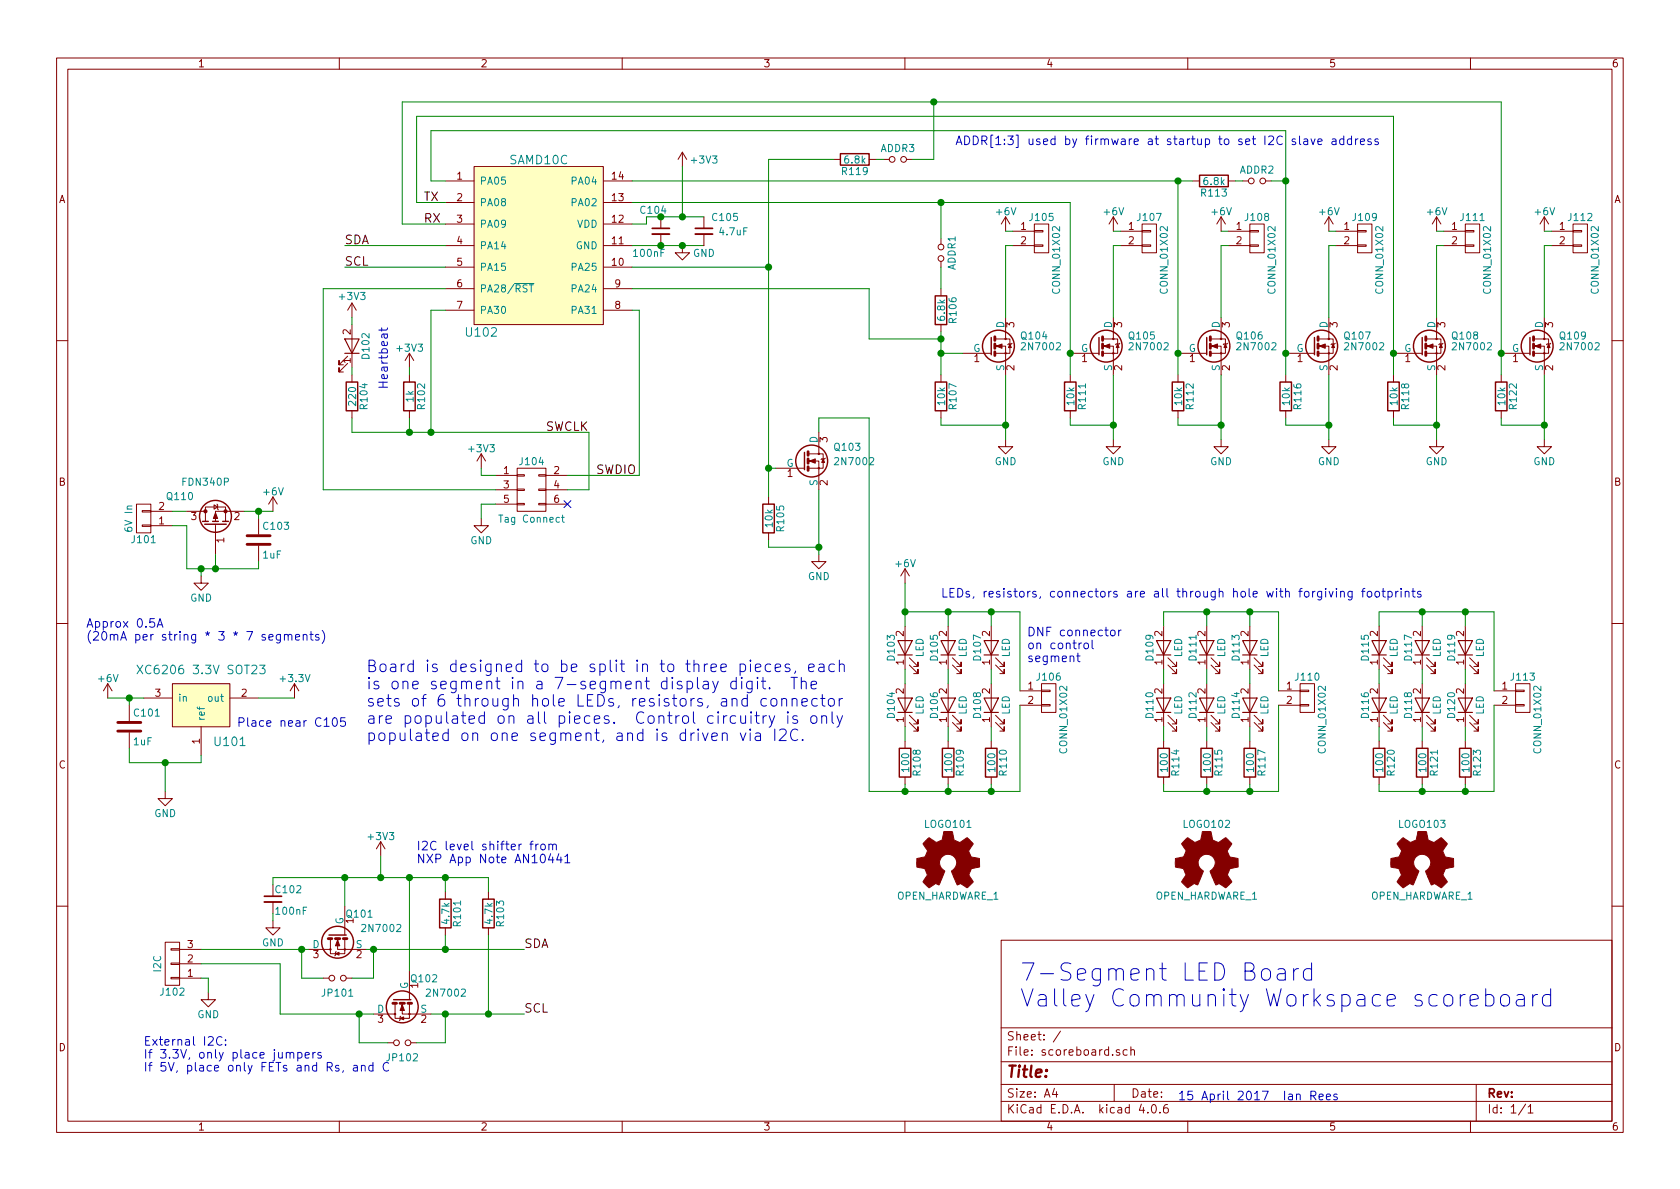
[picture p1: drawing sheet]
EESchema Schematic File Version 2
LIBS:scoreboard-rescue
LIBS:power
LIBS:device
LIBS:transistors
LIBS:conn
LIBS:linear
LIBS:regul
LIBS:74xx
LIBS:cmos4000
LIBS:adc-dac
LIBS:memory
LIBS:xilinx
LIBS:microcontrollers
LIBS:dsp
LIBS:microchip
LIBS:analog_switches
LIBS:motorola
LIBS:texas
LIBS:intel
LIBS:audio
LIBS:interface
LIBS:digital-audio
LIBS:philips
LIBS:display
LIBS:cypress
LIBS:siliconi
LIBS:opto
LIBS:atmel
LIBS:contrib
LIBS:valves
LIBS:samd10c
LIBS:torex
LIBS:graphic
LIBS:logo
LIBS:scoreboard-cache
EELAYER 25 0
EELAYER END
$Descr A4 11693 8268
encoding utf-8
Sheet 1 1
Title ""
Date ""
Rev ""
Comp ""
Comment1 ""
Comment2 ""
Comment3 ""
Comment4 ""
$EndDescr
$Comp
L SAMD10C U102
U 1 1
P 3750 1700
F 0 "U102" H 3350 1100 60  0000 C CNN
F 1 "SAMD10C" H 3750 2300 60  0000 C CNN
F 2 "Housings_SOIC:SOIC-14_3.9x8.7mm_Pitch1.27mm" H 3750 1700 60  0001 C CNN
F 3 "" H 3750 1700 60  0001 C CNN
	1    3750 1700
	1    0    0    -1  
$EndComp
$Comp
L 2N7002-RESCUE-scoreboard Q105
U 1 1
P 7650 2400
F 0 "Q105" H 7850 2475 50  0000 L CNN
F 1 "2N7002" H 7850 2400 50  0000 L CNN
F 2 "TO_SOT_Packages_SMD:SOT-23" H 7850 2325 50  0001 L CIN
F 3 "" H 7650 2400 50  0001 L CNN
	1    7650 2400
	1    0    0    -1  
$EndComp
$Comp
L 2N7002-RESCUE-scoreboard Q106
U 1 1
P 8400 2400
F 0 "Q106" H 8600 2475 50  0000 L CNN
F 1 "2N7002" H 8600 2400 50  0000 L CNN
F 2 "TO_SOT_Packages_SMD:SOT-23" H 8600 2325 50  0001 L CIN
F 3 "" H 8400 2400 50  0001 L CNN
	1    8400 2400
	1    0    0    -1  
$EndComp
$Comp
L 2N7002-RESCUE-scoreboard Q107
U 1 1
P 9150 2400
F 0 "Q107" H 9350 2475 50  0000 L CNN
F 1 "2N7002" H 9350 2400 50  0000 L CNN
F 2 "TO_SOT_Packages_SMD:SOT-23" H 9350 2325 50  0001 L CIN
F 3 "" H 9150 2400 50  0001 L CNN
	1    9150 2400
	1    0    0    -1  
$EndComp
$Comp
L 2N7002-RESCUE-scoreboard Q108
U 1 1
P 9900 2400
F 0 "Q108" H 10100 2475 50  0000 L CNN
F 1 "2N7002" H 10100 2400 50  0000 L CNN
F 2 "TO_SOT_Packages_SMD:SOT-23" H 10100 2325 50  0001 L CIN
F 3 "" H 9900 2400 50  0001 L CNN
	1    9900 2400
	1    0    0    -1  
$EndComp
$Comp
L 2N7002-RESCUE-scoreboard Q109
U 1 1
P 10650 2400
F 0 "Q109" H 10850 2475 50  0000 L CNN
F 1 "2N7002" H 10850 2400 50  0000 L CNN
F 2 "TO_SOT_Packages_SMD:SOT-23" H 10850 2325 50  0001 L CIN
F 3 "" H 10650 2400 50  0001 L CNN
	1    10650 2400
	1    0    0    -1  
$EndComp
Text Label 3800 3000 0    60   ~ 0
SWCLK
Text Label 4150 3300 0    60   ~ 0
SWDIO
$Comp
L +3V3 #PWR01
U 1 1
P 4750 1150
F 0 "#PWR01" H 4750 1000 50  0001 C CNN
F 1 "+3V3" H 4900 1200 50  0000 C CNN
F 2 "" H 4750 1150 50  0001 C CNN
F 3 "" H 4750 1150 50  0001 C CNN
	1    4750 1150
	1    0    0    -1  
$EndComp
$Comp
L GND #PWR02
U 1 1
P 4750 1700
F 0 "#PWR02" H 4750 1450 50  0001 C CNN
F 1 "GND" H 4900 1650 50  0000 C CNN
F 2 "" H 4750 1700 50  0001 C CNN
F 3 "" H 4750 1700 50  0001 C CNN
	1    4750 1700
	1    0    0    -1  
$EndComp
$Comp
L C_Small C104
U 1 1
P 4600 1600
F 0 "C104" H 4450 1750 50  0000 L CNN
F 1 "100nF" H 4400 1450 50  0000 L CNN
F 2 "Capacitors_SMD:C_0603_HandSoldering" H 4600 1600 50  0001 C CNN
F 3 "" H 4600 1600 50  0001 C CNN
	1    4600 1600
	1    0    0    -1  
$EndComp
$Comp
L CONN_01X03 J102
U 1 1
P 1200 6700
F 0 "J102" H 1200 6900 50  0000 C CNN
F 1 "I2C" V 1300 6700 50  0000 C CNN
F 2 "Connectors_Molex:Molex_MicroLatch-53253-0370_03x2.00mm_Straight" H 1200 6700 50  0001 C CNN
F 3 "" H 1200 6700 50  0001 C CNN
	1    1200 6700
	-1   0    0    1   
$EndComp
$Comp
L GND #PWR03
U 1 1
P 1450 6900
F 0 "#PWR03" H 1450 6650 50  0001 C CNN
F 1 "GND" H 1450 6750 50  0000 C CNN
F 2 "" H 1450 6900 50  0001 C CNN
F 3 "" H 1450 6900 50  0001 C CNN
	1    1450 6900
	1    0    0    -1  
$EndComp
Text Label 2400 1850 0    60   ~ 0
SCL
Text Label 2400 1700 0    60   ~ 0
SDA
$Comp
L CONN_02X03 J104
U 1 1
P 3700 3400
F 0 "J104" H 3700 3600 50  0000 C CNN
F 1 "Tag Connect" H 3700 3200 50  0000 C CNN
F 2 "Connect:Tag-Connect_TC2030-IDC-FP" H 3700 2200 50  0001 C CNN
F 3 "" H 3700 2200 50  0001 C CNN
	1    3700 3400
	1    0    0    -1  
$EndComp
$Comp
L +3V3 #PWR04
U 1 1
P 2850 2550
F 0 "#PWR04" H 2850 2400 50  0001 C CNN
F 1 "+3V3" H 2850 2690 50  0000 C CNN
F 2 "" H 2850 2550 50  0001 C CNN
F 3 "" H 2850 2550 50  0001 C CNN
	1    2850 2550
	1    0    0    -1  
$EndComp
$Comp
L R R102
U 1 1
P 2850 2750
F 0 "R102" V 2930 2750 50  0000 C CNN
F 1 "1k" V 2850 2750 50  0000 C CNN
F 2 "Resistors_SMD:R_0603_HandSoldering" V 2780 2750 50  0001 C CNN
F 3 "" H 2850 2750 50  0001 C CNN
	1    2850 2750
	1    0    0    -1  
$EndComp
$Comp
L GND #PWR05
U 1 1
P 3350 3600
F 0 "#PWR05" H 3350 3350 50  0001 C CNN
F 1 "GND" H 3350 3450 50  0000 C CNN
F 2 "" H 3350 3600 50  0001 C CNN
F 3 "" H 3350 3600 50  0001 C CNN
	1    3350 3600
	1    0    0    -1  
$EndComp
NoConn ~ 3950 3500
Text Label 2950 1550 0    60   ~ 0
RX
Text Label 2950 1400 0    60   ~ 0
TX
$Comp
L GND #PWR06
U 1 1
P 5700 3850
F 0 "#PWR06" H 5700 3600 50  0001 C CNN
F 1 "GND" H 5700 3700 50  0000 C CNN
F 2 "" H 5700 3850 50  0001 C CNN
F 3 "" H 5700 3850 50  0001 C CNN
	1    5700 3850
	1    0    0    -1  
$EndComp
$Comp
L GND #PWR07
U 1 1
P 7000 3050
F 0 "#PWR07" H 7000 2800 50  0001 C CNN
F 1 "GND" H 7000 2900 50  0000 C CNN
F 2 "" H 7000 3050 50  0001 C CNN
F 3 "" H 7000 3050 50  0001 C CNN
	1    7000 3050
	1    0    0    -1  
$EndComp
$Comp
L GND #PWR08
U 1 1
P 7750 3050
F 0 "#PWR08" H 7750 2800 50  0001 C CNN
F 1 "GND" H 7750 2900 50  0000 C CNN
F 2 "" H 7750 3050 50  0001 C CNN
F 3 "" H 7750 3050 50  0001 C CNN
	1    7750 3050
	1    0    0    -1  
$EndComp
$Comp
L GND #PWR09
U 1 1
P 8500 3050
F 0 "#PWR09" H 8500 2800 50  0001 C CNN
F 1 "GND" H 8500 2900 50  0000 C CNN
F 2 "" H 8500 3050 50  0001 C CNN
F 3 "" H 8500 3050 50  0001 C CNN
	1    8500 3050
	1    0    0    -1  
$EndComp
$Comp
L GND #PWR010
U 1 1
P 9250 3050
F 0 "#PWR010" H 9250 2800 50  0001 C CNN
F 1 "GND" H 9250 2900 50  0000 C CNN
F 2 "" H 9250 3050 50  0001 C CNN
F 3 "" H 9250 3050 50  0001 C CNN
	1    9250 3050
	1    0    0    -1  
$EndComp
$Comp
L GND #PWR011
U 1 1
P 10000 3050
F 0 "#PWR011" H 10000 2800 50  0001 C CNN
F 1 "GND" H 10000 2900 50  0000 C CNN
F 2 "" H 10000 3050 50  0001 C CNN
F 3 "" H 10000 3050 50  0001 C CNN
	1    10000 3050
	1    0    0    -1  
$EndComp
$Comp
L GND #PWR012
U 1 1
P 10750 3050
F 0 "#PWR012" H 10750 2800 50  0001 C CNN
F 1 "GND" H 10750 2900 50  0000 C CNN
F 2 "" H 10750 3050 50  0001 C CNN
F 3 "" H 10750 3050 50  0001 C CNN
	1    10750 3050
	1    0    0    -1  
$EndComp
$Comp
L LED D115
U 1 1
P 9600 4500
F 0 "D115" H 9600 4600 50  0000 C CNN
F 1 "LED" H 9600 4400 50  0000 C CNN
F 2 "LEDs:LED_D5.0mm" H 9600 4500 50  0001 C CNN
F 3 "" H 9600 4500 50  0001 C CNN
	1    9600 4500
	0    -1   -1   0   
$EndComp
$Comp
L LED D116
U 1 1
P 9600 4900
F 0 "D116" H 9600 5000 50  0000 C CNN
F 1 "LED" H 9600 4800 50  0000 C CNN
F 2 "LEDs:LED_D5.0mm" H 9600 4900 50  0001 C CNN
F 3 "" H 9600 4900 50  0001 C CNN
	1    9600 4900
	0    -1   -1   0   
$EndComp
$Comp
L LED D119
U 1 1
P 10200 4500
F 0 "D119" H 10200 4600 50  0000 C CNN
F 1 "LED" H 10200 4400 50  0000 C CNN
F 2 "LEDs:LED_D5.0mm" H 10200 4500 50  0001 C CNN
F 3 "" H 10200 4500 50  0001 C CNN
	1    10200 4500
	0    -1   -1   0   
$EndComp
$Comp
L LED D117
U 1 1
P 9900 4500
F 0 "D117" H 9900 4600 50  0000 C CNN
F 1 "LED" H 9900 4400 50  0000 C CNN
F 2 "LEDs:LED_D5.0mm" H 9900 4500 50  0001 C CNN
F 3 "" H 9900 4500 50  0001 C CNN
	1    9900 4500
	0    -1   -1   0   
$EndComp
$Comp
L LED D118
U 1 1
P 9900 4900
F 0 "D118" H 9900 5000 50  0000 C CNN
F 1 "LED" H 9900 4800 50  0000 C CNN
F 2 "LEDs:LED_D5.0mm" H 9900 4900 50  0001 C CNN
F 3 "" H 9900 4900 50  0001 C CNN
	1    9900 4900
	0    -1   -1   0   
$EndComp
$Comp
L LED D120
U 1 1
P 10200 4900
F 0 "D120" H 10200 5000 50  0000 C CNN
F 1 "LED" H 10200 4800 50  0000 C CNN
F 2 "LEDs:LED_D5.0mm" H 10200 4900 50  0001 C CNN
F 3 "" H 10200 4900 50  0001 C CNN
	1    10200 4900
	0    -1   -1   0   
$EndComp
$Comp
L R R120
U 1 1
P 9600 5300
F 0 "R120" V 9680 5300 50  0000 C CNN
F 1 "100" V 9600 5300 50  0000 C CNN
F 2 "Resistors_ThroughHole:R_Axial_DIN0411_L9.9mm_D3.6mm_P15.24mm_Horizontal" V 9530 5300 50  0001 C CNN
F 3 "" H 9600 5300 50  0001 C CNN
	1    9600 5300
	1    0    0    -1  
$EndComp
$Comp
L R R121
U 1 1
P 9900 5300
F 0 "R121" V 9980 5300 50  0000 C CNN
F 1 "100" V 9900 5300 50  0000 C CNN
F 2 "Resistors_ThroughHole:R_Axial_DIN0411_L9.9mm_D3.6mm_P15.24mm_Horizontal" V 9830 5300 50  0001 C CNN
F 3 "" H 9900 5300 50  0001 C CNN
	1    9900 5300
	1    0    0    -1  
$EndComp
$Comp
L R R123
U 1 1
P 10200 5300
F 0 "R123" V 10280 5300 50  0000 C CNN
F 1 "100" V 10200 5300 50  0000 C CNN
F 2 "Resistors_ThroughHole:R_Axial_DIN0411_L9.9mm_D3.6mm_P15.24mm_Horizontal" V 10130 5300 50  0001 C CNN
F 3 "" H 10200 5300 50  0001 C CNN
	1    10200 5300
	1    0    0    -1  
$EndComp
$Comp
L +3V3 #PWR013
U 1 1
P 3350 3250
F 0 "#PWR013" H 3350 3100 50  0001 C CNN
F 1 "+3V3" H 3350 3390 50  0000 C CNN
F 2 "" H 3350 3250 50  0001 C CNN
F 3 "" H 3350 3250 50  0001 C CNN
	1    3350 3250
	1    0    0    -1  
$EndComp
$Comp
L CONN_01X02 J113
U 1 1
P 10600 4850
F 0 "J113" H 10600 5000 50  0000 C CNN
F 1 "CONN_01X02" V 10700 4700 50  0000 C CNN
F 2 "Connect:AK300-min" H 10600 4850 50  0001 C CNN
F 3 "" H 10600 4850 50  0001 C CNN
	1    10600 4850
	1    0    0    -1  
$EndComp
$Comp
L LED D109
U 1 1
P 8100 4500
F 0 "D109" H 8100 4600 50  0000 C CNN
F 1 "LED" H 8100 4400 50  0000 C CNN
F 2 "LEDs:LED_D5.0mm" H 8100 4500 50  0001 C CNN
F 3 "" H 8100 4500 50  0001 C CNN
	1    8100 4500
	0    -1   -1   0   
$EndComp
$Comp
L LED D110
U 1 1
P 8100 4900
F 0 "D110" H 8100 5000 50  0000 C CNN
F 1 "LED" H 8100 4800 50  0000 C CNN
F 2 "LEDs:LED_D5.0mm" H 8100 4900 50  0001 C CNN
F 3 "" H 8100 4900 50  0001 C CNN
	1    8100 4900
	0    -1   -1   0   
$EndComp
$Comp
L LED D113
U 1 1
P 8700 4500
F 0 "D113" H 8700 4600 50  0000 C CNN
F 1 "LED" H 8700 4400 50  0000 C CNN
F 2 "LEDs:LED_D5.0mm" H 8700 4500 50  0001 C CNN
F 3 "" H 8700 4500 50  0001 C CNN
	1    8700 4500
	0    -1   -1   0   
$EndComp
$Comp
L LED D111
U 1 1
P 8400 4500
F 0 "D111" H 8400 4600 50  0000 C CNN
F 1 "LED" H 8400 4400 50  0000 C CNN
F 2 "LEDs:LED_D5.0mm" H 8400 4500 50  0001 C CNN
F 3 "" H 8400 4500 50  0001 C CNN
	1    8400 4500
	0    -1   -1   0   
$EndComp
$Comp
L LED D112
U 1 1
P 8400 4900
F 0 "D112" H 8400 5000 50  0000 C CNN
F 1 "LED" H 8400 4800 50  0000 C CNN
F 2 "LEDs:LED_D5.0mm" H 8400 4900 50  0001 C CNN
F 3 "" H 8400 4900 50  0001 C CNN
	1    8400 4900
	0    -1   -1   0   
$EndComp
$Comp
L LED D114
U 1 1
P 8700 4900
F 0 "D114" H 8700 5000 50  0000 C CNN
F 1 "LED" H 8700 4800 50  0000 C CNN
F 2 "LEDs:LED_D5.0mm" H 8700 4900 50  0001 C CNN
F 3 "" H 8700 4900 50  0001 C CNN
	1    8700 4900
	0    -1   -1   0   
$EndComp
$Comp
L R R114
U 1 1
P 8100 5300
F 0 "R114" V 8180 5300 50  0000 C CNN
F 1 "100" V 8100 5300 50  0000 C CNN
F 2 "Resistors_ThroughHole:R_Axial_DIN0411_L9.9mm_D3.6mm_P15.24mm_Horizontal" V 8030 5300 50  0001 C CNN
F 3 "" H 8100 5300 50  0001 C CNN
	1    8100 5300
	1    0    0    -1  
$EndComp
$Comp
L R R115
U 1 1
P 8400 5300
F 0 "R115" V 8480 5300 50  0000 C CNN
F 1 "100" V 8400 5300 50  0000 C CNN
F 2 "Resistors_ThroughHole:R_Axial_DIN0411_L9.9mm_D3.6mm_P15.24mm_Horizontal" V 8330 5300 50  0001 C CNN
F 3 "" H 8400 5300 50  0001 C CNN
	1    8400 5300
	1    0    0    -1  
$EndComp
$Comp
L R R117
U 1 1
P 8700 5300
F 0 "R117" V 8780 5300 50  0000 C CNN
F 1 "100" V 8700 5300 50  0000 C CNN
F 2 "Resistors_ThroughHole:R_Axial_DIN0411_L9.9mm_D3.6mm_P15.24mm_Horizontal" V 8630 5300 50  0001 C CNN
F 3 "" H 8700 5300 50  0001 C CNN
	1    8700 5300
	1    0    0    -1  
$EndComp
$Comp
L CONN_01X02 J110
U 1 1
P 9100 4850
F 0 "J110" H 9100 5000 50  0000 C CNN
F 1 "CONN_01X02" V 9200 4700 50  0000 C CNN
F 2 "Connect:AK300-min" H 9100 4850 50  0001 C CNN
F 3 "" H 9100 4850 50  0001 C CNN
	1    9100 4850
	1    0    0    -1  
$EndComp
$Comp
L LED D103
U 1 1
P 6300 4500
F 0 "D103" H 6300 4600 50  0000 C CNN
F 1 "LED" H 6300 4400 50  0000 C CNN
F 2 "LEDs:LED_D5.0mm" H 6300 4500 50  0001 C CNN
F 3 "" H 6300 4500 50  0001 C CNN
	1    6300 4500
	0    -1   -1   0   
$EndComp
$Comp
L LED D104
U 1 1
P 6300 4900
F 0 "D104" H 6300 5000 50  0000 C CNN
F 1 "LED" H 6300 4800 50  0000 C CNN
F 2 "LEDs:LED_D5.0mm" H 6300 4900 50  0001 C CNN
F 3 "" H 6300 4900 50  0001 C CNN
	1    6300 4900
	0    -1   -1   0   
$EndComp
$Comp
L LED D107
U 1 1
P 6900 4500
F 0 "D107" H 6900 4600 50  0000 C CNN
F 1 "LED" H 6900 4400 50  0000 C CNN
F 2 "LEDs:LED_D5.0mm" H 6900 4500 50  0001 C CNN
F 3 "" H 6900 4500 50  0001 C CNN
	1    6900 4500
	0    -1   -1   0   
$EndComp
$Comp
L LED D105
U 1 1
P 6600 4500
F 0 "D105" H 6600 4600 50  0000 C CNN
F 1 "LED" H 6600 4400 50  0000 C CNN
F 2 "LEDs:LED_D5.0mm" H 6600 4500 50  0001 C CNN
F 3 "" H 6600 4500 50  0001 C CNN
	1    6600 4500
	0    -1   -1   0   
$EndComp
$Comp
L LED D106
U 1 1
P 6600 4900
F 0 "D106" H 6600 5000 50  0000 C CNN
F 1 "LED" H 6600 4800 50  0000 C CNN
F 2 "LEDs:LED_D5.0mm" H 6600 4900 50  0001 C CNN
F 3 "" H 6600 4900 50  0001 C CNN
	1    6600 4900
	0    -1   -1   0   
$EndComp
$Comp
L LED D108
U 1 1
P 6900 4900
F 0 "D108" H 6900 5000 50  0000 C CNN
F 1 "LED" H 6900 4800 50  0000 C CNN
F 2 "LEDs:LED_D5.0mm" H 6900 4900 50  0001 C CNN
F 3 "" H 6900 4900 50  0001 C CNN
	1    6900 4900
	0    -1   -1   0   
$EndComp
$Comp
L R R108
U 1 1
P 6300 5300
F 0 "R108" V 6380 5300 50  0000 C CNN
F 1 "100" V 6300 5300 50  0000 C CNN
F 2 "Resistors_ThroughHole:R_Axial_DIN0411_L9.9mm_D3.6mm_P15.24mm_Horizontal" V 6230 5300 50  0001 C CNN
F 3 "" H 6300 5300 50  0001 C CNN
	1    6300 5300
	1    0    0    -1  
$EndComp
$Comp
L R R109
U 1 1
P 6600 5300
F 0 "R109" V 6680 5300 50  0000 C CNN
F 1 "100" V 6600 5300 50  0000 C CNN
F 2 "Resistors_ThroughHole:R_Axial_DIN0411_L9.9mm_D3.6mm_P15.24mm_Horizontal" V 6530 5300 50  0001 C CNN
F 3 "" H 6600 5300 50  0001 C CNN
	1    6600 5300
	1    0    0    -1  
$EndComp
$Comp
L R R110
U 1 1
P 6900 5300
F 0 "R110" V 6980 5300 50  0000 C CNN
F 1 "100" V 6900 5300 50  0000 C CNN
F 2 "Resistors_ThroughHole:R_Axial_DIN0411_L9.9mm_D3.6mm_P15.24mm_Horizontal" V 6830 5300 50  0001 C CNN
F 3 "" H 6900 5300 50  0001 C CNN
	1    6900 5300
	1    0    0    -1  
$EndComp
$Comp
L CONN_01X02 J106
U 1 1
P 7300 4850
F 0 "J106" H 7300 5000 50  0000 C CNN
F 1 "CONN_01X02" V 7400 4700 50  0000 C CNN
F 2 "Connect:AK300-min" H 7300 4850 50  0001 C CNN
F 3 "" H 7300 4850 50  0001 C CNN
	1    7300 4850
	1    0    0    -1  
$EndComp
$Comp
L +6V #PWR014
U 1 1
P 6300 4050
F 0 "#PWR014" H 6300 3900 50  0001 C CNN
F 1 "+6V" H 6300 4190 50  0000 C CNN
F 2 "" H 6300 4050 50  0001 C CNN
F 3 "" H 6300 4050 50  0001 C CNN
	1    6300 4050
	1    0    0    -1  
$EndComp
$Comp
L CONN_01X02 J111
U 1 1
P 10250 1650
F 0 "J111" H 10250 1800 50  0000 C CNN
F 1 "CONN_01X02" V 10350 1500 50  0000 C CNN
F 2 "Connect:AK300-min" H 10250 1650 50  0001 C CNN
F 3 "" H 10250 1650 50  0001 C CNN
	1    10250 1650
	1    0    0    -1  
$EndComp
$Comp
L CONN_01X02 J109
U 1 1
P 9500 1650
F 0 "J109" H 9500 1800 50  0000 C CNN
F 1 "CONN_01X02" V 9600 1500 50  0000 C CNN
F 2 "Connect:AK300-min" H 9500 1650 50  0001 C CNN
F 3 "" H 9500 1650 50  0001 C CNN
	1    9500 1650
	1    0    0    -1  
$EndComp
$Comp
L CONN_01X02 J108
U 1 1
P 8750 1650
F 0 "J108" H 8750 1800 50  0000 C CNN
F 1 "CONN_01X02" V 8850 1500 50  0000 C CNN
F 2 "Connect:AK300-min" H 8750 1650 50  0001 C CNN
F 3 "" H 8750 1650 50  0001 C CNN
	1    8750 1650
	1    0    0    -1  
$EndComp
$Comp
L CONN_01X02 J107
U 1 1
P 8000 1650
F 0 "J107" H 8000 1800 50  0000 C CNN
F 1 "CONN_01X02" V 8100 1500 50  0000 C CNN
F 2 "Connect:AK300-min" H 8000 1650 50  0001 C CNN
F 3 "" H 8000 1650 50  0001 C CNN
	1    8000 1650
	1    0    0    -1  
$EndComp
$Comp
L CONN_01X02 J105
U 1 1
P 7250 1650
F 0 "J105" H 7250 1800 50  0000 C CNN
F 1 "CONN_01X02" V 7350 1500 50  0000 C CNN
F 2 "Connect:AK300-min" H 7250 1650 50  0001 C CNN
F 3 "" H 7250 1650 50  0001 C CNN
	1    7250 1650
	1    0    0    -1  
$EndComp
$Comp
L CONN_01X02 J112
U 1 1
P 11000 1650
F 0 "J112" H 11000 1800 50  0000 C CNN
F 1 "CONN_01X02" V 11100 1500 50  0000 C CNN
F 2 "Connect:AK300-min" H 11000 1650 50  0001 C CNN
F 3 "" H 11000 1650 50  0001 C CNN
	1    11000 1650
	1    0    0    -1  
$EndComp
$Comp
L +6V #PWR015
U 1 1
P 7000 1600
F 0 "#PWR015" H 7000 1450 50  0001 C CNN
F 1 "+6V" H 7000 1740 50  0000 C CNN
F 2 "" H 7000 1600 50  0001 C CNN
F 3 "" H 7000 1600 50  0001 C CNN
	1    7000 1600
	1    0    0    -1  
$EndComp
$Comp
L +6V #PWR016
U 1 1
P 7750 1600
F 0 "#PWR016" H 7750 1450 50  0001 C CNN
F 1 "+6V" H 7750 1740 50  0000 C CNN
F 2 "" H 7750 1600 50  0001 C CNN
F 3 "" H 7750 1600 50  0001 C CNN
	1    7750 1600
	1    0    0    -1  
$EndComp
$Comp
L +6V #PWR017
U 1 1
P 8500 1600
F 0 "#PWR017" H 8500 1450 50  0001 C CNN
F 1 "+6V" H 8500 1740 50  0000 C CNN
F 2 "" H 8500 1600 50  0001 C CNN
F 3 "" H 8500 1600 50  0001 C CNN
	1    8500 1600
	1    0    0    -1  
$EndComp
$Comp
L +6V #PWR018
U 1 1
P 9250 1600
F 0 "#PWR018" H 9250 1450 50  0001 C CNN
F 1 "+6V" H 9250 1740 50  0000 C CNN
F 2 "" H 9250 1600 50  0001 C CNN
F 3 "" H 9250 1600 50  0001 C CNN
	1    9250 1600
	1    0    0    -1  
$EndComp
$Comp
L +6V #PWR019
U 1 1
P 10000 1600
F 0 "#PWR019" H 10000 1450 50  0001 C CNN
F 1 "+6V" H 10000 1740 50  0000 C CNN
F 2 "" H 10000 1600 50  0001 C CNN
F 3 "" H 10000 1600 50  0001 C CNN
	1    10000 1600
	1    0    0    -1  
$EndComp
$Comp
L +6V #PWR020
U 1 1
P 10750 1600
F 0 "#PWR020" H 10750 1450 50  0001 C CNN
F 1 "+6V" H 10750 1740 50  0000 C CNN
F 2 "" H 10750 1600 50  0001 C CNN
F 3 "" H 10750 1600 50  0001 C CNN
	1    10750 1600
	1    0    0    -1  
$EndComp
$Comp
L 2N7002-RESCUE-scoreboard Q102
U 1 1
P 2800 6950
F 0 "Q102" V 2650 6700 50  0000 L CNN
F 1 "2N7002" V 2750 6500 50  0000 L CNN
F 2 "TO_SOT_Packages_SMD:SOT-23" H 3000 6875 50  0001 L CIN
F 3 "" H 2800 6950 50  0001 L CNN
	1    2800 6950
	0    -1   1    0   
$EndComp
$Comp
L 2N7002-RESCUE-scoreboard Q101
U 1 1
P 2350 6500
F 0 "Q101" V 2200 6250 50  0000 L CNN
F 1 "2N7002" V 2300 6050 50  0000 L CNN
F 2 "TO_SOT_Packages_SMD:SOT-23" H 2550 6425 50  0001 L CIN
F 3 "" H 2350 6500 50  0001 L CNN
	1    2350 6500
	0    -1   1    0   
$EndComp
$Comp
L +3V3 #PWR021
U 1 1
P 2650 5950
F 0 "#PWR021" H 2650 5800 50  0001 C CNN
F 1 "+3V3" H 2650 6090 50  0000 C CNN
F 2 "" H 2650 5950 50  0001 C CNN
F 3 "" H 2650 5950 50  0001 C CNN
	1    2650 5950
	1    0    0    -1  
$EndComp
$Comp
L R R101
U 1 1
P 3100 6350
F 0 "R101" V 3180 6350 50  0000 C CNN
F 1 "4.7k" V 3100 6350 50  0000 C CNN
F 2 "Resistors_SMD:R_0603_HandSoldering" V 3030 6350 50  0001 C CNN
F 3 "" H 3100 6350 50  0001 C CNN
	1    3100 6350
	1    0    0    -1  
$EndComp
$Comp
L R R103
U 1 1
P 3400 6350
F 0 "R103" V 3480 6350 50  0000 C CNN
F 1 "4.7k" V 3400 6350 50  0000 C CNN
F 2 "Resistors_SMD:R_0603_HandSoldering" V 3330 6350 50  0001 C CNN
F 3 "" H 3400 6350 50  0001 C CNN
	1    3400 6350
	1    0    0    -1  
$EndComp
Text Label 3650 6600 0    60   ~ 0
SDA
Text Label 3650 7050 0    60   ~ 0
SCL
$Comp
L Jumper_NO_Small JP102
U 1 1
P 2800 7250
F 0 "JP102" H 2800 7150 50  0000 C CNN
F 1 "Jumper_NO_Small" H 2810 7190 50  0001 C CNN
F 2 "Resistors_SMD:R_0603_HandSoldering" H 2800 7250 50  0001 C CNN
F 3 "" H 2800 7250 50  0001 C CNN
	1    2800 7250
	1    0    0    -1  
$EndComp
$Comp
L Jumper_NO_Small JP101
U 1 1
P 2350 6800
F 0 "JP101" H 2350 6700 50  0000 C CNN
F 1 "Jumper_NO_Small" H 2360 6740 50  0001 C CNN
F 2 "Resistors_SMD:R_0603_HandSoldering" H 2350 6800 50  0001 C CNN
F 3 "" H 2350 6800 50  0001 C CNN
	1    2350 6800
	1    0    0    -1  
$EndComp
Text Notes 1000 7450 0    60   ~ 0
External I2C:\nIf 3.3V, only place jumpers\nIf 5V, place only FETs and Rs, and C
Text Notes 2900 6000 0    60   ~ 0
I2C level shifter from\nNXP App Note AN10441
$Comp
L LED D102
U 1 1
P 2450 2400
F 0 "D102" H 2450 2500 50  0000 C CNN
F 1 "LED" H 2450 2300 50  0001 C CNN
F 2 "led_0603_handsoldering:led_0603_HandSoldering" H 2450 2400 50  0001 C CNN
F 3 "" H 2450 2400 50  0001 C CNN
	1    2450 2400
	0    1    -1   0   
$EndComp
$Comp
L R R104
U 1 1
P 2450 2750
F 0 "R104" V 2530 2750 50  0000 C CNN
F 1 "220" V 2450 2750 50  0000 C CNN
F 2 "Resistors_SMD:R_0603_HandSoldering" V 2380 2750 50  0001 C CNN
F 3 "" H 2450 2750 50  0001 C CNN
	1    2450 2750
	1    0    0    -1  
$EndComp
Text Notes 2700 2700 1    60   ~ 0
Heartbeat
Text Notes 6550 4150 0    60   ~ 0
LEDs, resistors, connectors are all through hole with forgiving footprints
$Comp
L R R122
U 1 1
P 10450 2750
F 0 "R122" V 10530 2750 50  0000 C CNN
F 1 "10k" V 10450 2750 50  0000 C CNN
F 2 "Resistors_SMD:R_0603_HandSoldering" V 10380 2750 50  0001 C CNN
F 3 "" H 10450 2750 50  0001 C CNN
	1    10450 2750
	1    0    0    -1  
$EndComp
$Comp
L R R118
U 1 1
P 9700 2750
F 0 "R118" V 9780 2750 50  0000 C CNN
F 1 "10k" V 9700 2750 50  0000 C CNN
F 2 "Resistors_SMD:R_0603_HandSoldering" V 9630 2750 50  0001 C CNN
F 3 "" H 9700 2750 50  0001 C CNN
	1    9700 2750
	1    0    0    -1  
$EndComp
$Comp
L R R116
U 1 1
P 8950 2750
F 0 "R116" V 9030 2750 50  0000 C CNN
F 1 "10k" V 8950 2750 50  0000 C CNN
F 2 "Resistors_SMD:R_0603_HandSoldering" V 8880 2750 50  0001 C CNN
F 3 "" H 8950 2750 50  0001 C CNN
	1    8950 2750
	1    0    0    -1  
$EndComp
$Comp
L R R112
U 1 1
P 8200 2750
F 0 "R112" V 8280 2750 50  0000 C CNN
F 1 "10k" V 8200 2750 50  0000 C CNN
F 2 "Resistors_SMD:R_0603_HandSoldering" V 8130 2750 50  0001 C CNN
F 3 "" H 8200 2750 50  0001 C CNN
	1    8200 2750
	1    0    0    -1  
$EndComp
$Comp
L R R111
U 1 1
P 7450 2750
F 0 "R111" V 7530 2750 50  0000 C CNN
F 1 "10k" V 7450 2750 50  0000 C CNN
F 2 "Resistors_SMD:R_0603_HandSoldering" V 7380 2750 50  0001 C CNN
F 3 "" H 7450 2750 50  0001 C CNN
	1    7450 2750
	1    0    0    -1  
$EndComp
$Comp
L R R107
U 1 1
P 6550 2750
F 0 "R107" V 6630 2750 50  0000 C CNN
F 1 "10k" V 6550 2750 50  0000 C CNN
F 2 "Resistors_SMD:R_0603_HandSoldering" V 6480 2750 50  0001 C CNN
F 3 "" H 6550 2750 50  0001 C CNN
	1    6550 2750
	1    0    0    -1  
$EndComp
$Comp
L 2N7002-RESCUE-scoreboard Q104
U 1 1
P 6900 2400
F 0 "Q104" H 7100 2475 50  0000 L CNN
F 1 "2N7002" H 7100 2400 50  0000 L CNN
F 2 "TO_SOT_Packages_SMD:SOT-23" H 7100 2325 50  0001 L CIN
F 3 "" H 6900 2400 50  0001 L CNN
	1    6900 2400
	1    0    0    -1  
$EndComp
$Comp
L R R105
U 1 1
P 5350 3600
F 0 "R105" V 5430 3600 50  0000 C CNN
F 1 "10k" V 5350 3600 50  0000 C CNN
F 2 "Resistors_SMD:R_0603_HandSoldering" V 5280 3600 50  0001 C CNN
F 3 "" H 5350 3600 50  0001 C CNN
	1    5350 3600
	1    0    0    -1  
$EndComp
$Comp
L R R119
U 1 1
P 5950 1100
F 0 "R119" V 6030 1100 50  0000 C CNN
F 1 "6.8k" V 5950 1100 50  0000 C CNN
F 2 "Resistors_SMD:R_0603_HandSoldering" V 5880 1100 50  0001 C CNN
F 3 "" H 5950 1100 50  0001 C CNN
	1    5950 1100
	0    1    1    0   
$EndComp
$Comp
L Jumper_NO_Small ADDR3
U 1 1
P 6250 1100
F 0 "ADDR3" H 6250 1180 50  0000 C CNN
F 1 "Jumper_NO_Small" H 6260 1040 50  0001 C CNN
F 2 "solder_jumper:solder_jumper" H 6250 1100 50  0001 C CNN
F 3 "" H 6250 1100 50  0001 C CNN
	1    6250 1100
	1    0    0    -1  
$EndComp
$Comp
L R R106
U 1 1
P 6550 2150
F 0 "R106" V 6630 2150 50  0000 C CNN
F 1 "6.8k" V 6550 2150 50  0000 C CNN
F 2 "Resistors_SMD:R_0603_HandSoldering" V 6480 2150 50  0001 C CNN
F 3 "" H 6550 2150 50  0001 C CNN
	1    6550 2150
	1    0    0    -1  
$EndComp
$Comp
L Jumper_NO_Small ADDR1
U 1 1
P 6550 1750
F 0 "ADDR1" H 6550 1830 50  0000 C CNN
F 1 "Jumper_NO_Small" H 6560 1690 50  0001 C CNN
F 2 "solder_jumper:solder_jumper" H 6550 1750 50  0001 C CNN
F 3 "" H 6550 1750 50  0001 C CNN
	1    6550 1750
	0    1    1    0   
$EndComp
$Comp
L R R113
U 1 1
P 8450 1250
F 0 "R113" V 8530 1250 50  0000 C CNN
F 1 "6.8k" V 8450 1250 50  0000 C CNN
F 2 "Resistors_SMD:R_0603_HandSoldering" V 8380 1250 50  0001 C CNN
F 3 "" H 8450 1250 50  0001 C CNN
	1    8450 1250
	0    1    1    0   
$EndComp
$Comp
L Jumper_NO_Small ADDR2
U 1 1
P 8750 1250
F 0 "ADDR2" H 8750 1330 50  0000 C CNN
F 1 "Jumper_NO_Small" H 8760 1190 50  0001 C CNN
F 2 "solder_jumper:solder_jumper" H 8750 1250 50  0001 C CNN
F 3 "" H 8750 1250 50  0001 C CNN
	1    8750 1250
	1    0    0    -1  
$EndComp
$Comp
L +3V3 #PWR022
U 1 1
P 2450 2200
F 0 "#PWR022" H 2450 2050 50  0001 C CNN
F 1 "+3V3" H 2450 2350 50  0000 C CNN
F 2 "" H 2450 2200 50  0001 C CNN
F 3 "" H 2450 2200 50  0001 C CNN
	1    2450 2200
	1    0    0    -1  
$EndComp
Wire Wire Line
	4450 2150 4450 3300
Wire Wire Line
	4450 2150 4400 2150
Wire Wire Line
	4400 1550 4500 1550
Wire Wire Line
	4500 1550 4500 1500
Connection ~ 4600 1700
Connection ~ 4600 1500
Wire Wire Line
	3000 2150 3100 2150
Wire Wire Line
	1450 6800 1450 6900
Wire Wire Line
	4450 3300 3950 3300
Wire Wire Line
	3100 2000 2250 2000
Wire Wire Line
	2250 2000 2250 3400
Wire Wire Line
	2250 3400 3450 3400
Wire Wire Line
	3350 3600 3350 3500
Wire Wire Line
	3350 3500 3450 3500
Wire Wire Line
	5700 3400 5700 3850
Wire Wire Line
	7000 2600 7000 3050
Wire Wire Line
	7750 2600 7750 3050
Wire Wire Line
	8500 2600 8500 3050
Wire Wire Line
	9250 2600 9250 3050
Wire Wire Line
	10000 2600 10000 3050
Wire Wire Line
	10750 2600 10750 3050
Wire Wire Line
	9600 4650 9600 4750
Wire Wire Line
	9900 4650 9900 4750
Wire Wire Line
	10200 4650 10200 4750
Wire Wire Line
	10200 5050 10200 5150
Wire Wire Line
	9900 5050 9900 5150
Wire Wire Line
	9600 5050 9600 5150
Wire Wire Line
	9600 5450 9600 5500
Connection ~ 9900 5500
Wire Wire Line
	10200 5500 10200 5450
Wire Wire Line
	2850 2550 2850 2600
Wire Wire Line
	3350 3250 3350 3300
Wire Wire Line
	3350 3300 3450 3300
Wire Wire Line
	3000 3000 3000 2150
Wire Wire Line
	2450 3000 4100 3000
Wire Wire Line
	4100 3000 4100 3400
Wire Wire Line
	4100 3400 3950 3400
Wire Wire Line
	2850 2900 2850 3000
Connection ~ 3000 3000
Wire Wire Line
	10400 5500 10400 4900
Connection ~ 10200 5500
Wire Wire Line
	10400 4250 10400 4800
Wire Wire Line
	9600 4250 10400 4250
Wire Wire Line
	10200 4250 10200 4350
Wire Wire Line
	9900 4250 9900 4350
Connection ~ 10200 4250
Wire Wire Line
	9600 4250 9600 4350
Connection ~ 9900 4250
Wire Wire Line
	9900 5450 9900 5500
Wire Wire Line
	7450 1400 7450 2600
Wire Wire Line
	8950 900  8950 2600
Wire Wire Line
	9700 800  9700 2600
Wire Wire Line
	9700 800  2900 800 
Wire Wire Line
	2900 800  2900 1400
Wire Wire Line
	10450 700  10450 2600
Wire Wire Line
	2800 700  10450 700 
Wire Wire Line
	2800 700  2800 1550
Wire Wire Line
	8100 4650 8100 4750
Wire Wire Line
	8400 4650 8400 4750
Wire Wire Line
	8700 4650 8700 4750
Wire Wire Line
	8700 5050 8700 5150
Wire Wire Line
	8400 5050 8400 5150
Wire Wire Line
	8100 5050 8100 5150
Wire Wire Line
	8100 5450 8100 5500
Connection ~ 8400 5500
Wire Wire Line
	8700 5500 8700 5450
Wire Wire Line
	8900 5500 8900 4900
Connection ~ 8700 5500
Wire Wire Line
	8900 4250 8900 4800
Wire Wire Line
	8100 4250 8900 4250
Wire Wire Line
	8700 4250 8700 4350
Wire Wire Line
	8400 4250 8400 4350
Connection ~ 8700 4250
Wire Wire Line
	8100 4250 8100 4350
Connection ~ 8400 4250
Wire Wire Line
	8400 5450 8400 5500
Wire Wire Line
	6300 4650 6300 4750
Wire Wire Line
	6600 4650 6600 4750
Wire Wire Line
	6900 4650 6900 4750
Wire Wire Line
	6900 5050 6900 5150
Wire Wire Line
	6600 5050 6600 5150
Wire Wire Line
	6300 5050 6300 5150
Wire Wire Line
	6300 5450 6300 5500
Connection ~ 6600 5500
Wire Wire Line
	6900 5500 6900 5450
Wire Wire Line
	7100 5500 7100 4900
Connection ~ 6900 5500
Wire Wire Line
	7100 4250 7100 4800
Wire Wire Line
	6300 4250 7100 4250
Wire Wire Line
	6900 4250 6900 4350
Wire Wire Line
	6600 4250 6600 4350
Connection ~ 6900 4250
Wire Wire Line
	6300 4050 6300 4350
Connection ~ 6600 4250
Wire Wire Line
	6600 5500 6600 5450
Wire Wire Line
	6050 5500 7100 5500
Wire Wire Line
	8100 5500 8900 5500
Wire Wire Line
	9600 5500 10400 5500
Connection ~ 6300 4250
Wire Wire Line
	6050 5500 6050 2900
Wire Wire Line
	6050 2900 5700 2900
Wire Wire Line
	5700 2900 5700 3000
Connection ~ 6300 5500
Wire Wire Line
	7000 2200 7000 1700
Wire Wire Line
	7000 1700 7050 1700
Wire Wire Line
	7000 1600 7050 1600
Wire Wire Line
	7750 1600 7800 1600
Wire Wire Line
	7800 1700 7750 1700
Wire Wire Line
	7750 1700 7750 2200
Wire Wire Line
	8550 1700 8500 1700
Wire Wire Line
	8500 1700 8500 2200
Wire Wire Line
	8500 1600 8550 1600
Wire Wire Line
	9300 1700 9250 1700
Wire Wire Line
	9250 1700 9250 2200
Wire Wire Line
	10050 1700 10000 1700
Wire Wire Line
	10000 1700 10000 2200
Wire Wire Line
	10800 1700 10750 1700
Wire Wire Line
	10750 1700 10750 2200
Wire Wire Line
	10800 1600 10750 1600
Wire Wire Line
	10050 1600 10000 1600
Wire Wire Line
	9250 1600 9300 1600
Wire Wire Line
	3100 1850 2400 1850
Wire Wire Line
	1400 6600 2150 6600
Wire Wire Line
	1400 6700 1950 6700
Wire Wire Line
	1950 6700 1950 7050
Wire Wire Line
	1950 7050 2600 7050
Wire Wire Line
	1450 6800 1400 6800
Wire Wire Line
	2400 6300 2400 6100
Wire Wire Line
	1900 6100 3400 6100
Wire Wire Line
	2850 6100 2850 6750
Connection ~ 2650 6100
Wire Wire Line
	3100 1700 2400 1700
Wire Wire Line
	3100 6100 3100 6200
Connection ~ 2850 6100
Wire Wire Line
	3400 6100 3400 6200
Connection ~ 3100 6100
Wire Wire Line
	2550 6600 3650 6600
Wire Wire Line
	3100 6600 3100 6500
Wire Wire Line
	3400 7050 3400 6500
Wire Wire Line
	3000 7050 3650 7050
Connection ~ 3100 6600
Connection ~ 3400 7050
Wire Wire Line
	2900 7250 3100 7250
Wire Wire Line
	3100 7250 3100 7050
Connection ~ 3100 7050
Wire Wire Line
	2700 7250 2500 7250
Wire Wire Line
	2500 7250 2500 7050
Connection ~ 2500 7050
Wire Wire Line
	2450 6800 2600 6800
Connection ~ 2600 6600
Wire Wire Line
	2250 6800 2100 6800
Wire Wire Line
	2100 6800 2100 6600
Connection ~ 2100 6600
Wire Wire Line
	2650 5950 2650 6100
Wire Wire Line
	2600 6800 2600 6600
Wire Wire Line
	3100 1250 3000 1250
Wire Wire Line
	3000 1250 3000 900 
Wire Wire Line
	3000 900  8950 900 
Wire Wire Line
	4400 1250 8300 1250
Wire Wire Line
	4400 1400 7450 1400
Wire Wire Line
	4500 1500 4900 1500
Connection ~ 10450 2450
Wire Wire Line
	10450 2900 10450 2950
Wire Wire Line
	10450 2950 10750 2950
Connection ~ 10750 2950
Connection ~ 9700 2450
Wire Wire Line
	9700 2900 9700 2950
Wire Wire Line
	9700 2950 10000 2950
Connection ~ 10000 2950
Connection ~ 8950 2450
Wire Wire Line
	8950 2900 8950 2950
Wire Wire Line
	8950 2950 9250 2950
Connection ~ 9250 2950
Connection ~ 8200 2450
Wire Wire Line
	8200 2900 8200 2950
Wire Wire Line
	8200 2950 8500 2950
Connection ~ 8500 2950
Wire Wire Line
	7450 2900 7450 2950
Wire Wire Line
	7450 2950 7750 2950
Connection ~ 7750 2950
Connection ~ 7450 2450
Wire Wire Line
	6550 2900 6550 2950
Wire Wire Line
	6550 2950 7000 2950
Connection ~ 7000 2950
Connection ~ 6550 2450
Wire Wire Line
	6550 2450 6700 2450
Wire Wire Line
	5350 1100 5350 3450
Wire Wire Line
	5350 3750 5350 3800
Wire Wire Line
	5350 3800 5700 3800
Connection ~ 5700 3800
Wire Wire Line
	6100 1100 6150 1100
Wire Wire Line
	8600 1250 8650 1250
Connection ~ 8950 1250
Connection ~ 8200 1250
Wire Wire Line
	8200 1250 8200 2600
Wire Wire Line
	8850 1250 8950 1250
Connection ~ 6550 1400
$Comp
L C_Small C102
U 1 1
P 1900 6250
F 0 "C102" H 1910 6320 50  0000 L CNN
F 1 "100nF" H 1910 6170 50  0000 L CNN
F 2 "Capacitors_SMD:C_0603_HandSoldering" H 1900 6250 50  0001 C CNN
F 3 "" H 1900 6250 50  0001 C CNN
	1    1900 6250
	1    0    0    -1  
$EndComp
$Comp
L GND #PWR023
U 1 1
P 1900 6400
F 0 "#PWR023" H 1900 6150 50  0001 C CNN
F 1 "GND" H 1900 6250 50  0000 C CNN
F 2 "" H 1900 6400 50  0001 C CNN
F 3 "" H 1900 6400 50  0001 C CNN
	1    1900 6400
	1    0    0    -1  
$EndComp
Wire Wire Line
	1900 6100 1900 6150
Connection ~ 2400 6100
Wire Wire Line
	1900 6350 1900 6400
$Comp
L XC6206 U101
U 1 1
P 1400 4950
F 0 "U101" H 1600 4750 60  0000 C CNN
F 1 "XC6206 3.3V SOT23" H 1400 5250 60  0000 C CNN
F 2 "TO_SOT_Packages_SMD:SOT-23_Handsoldering" H 1400 4950 60  0001 C CNN
F 3 "" H 1400 4950 60  0001 C CNN
	1    1400 4950
	1    0    0    -1  
$EndComp
$Comp
L C C101
U 1 1
P 900 5050
F 0 "C101" H 925 5150 50  0000 L CNN
F 1 "1uF" H 925 4950 50  0000 L CNN
F 2 "Capacitors_SMD:C_0603_HandSoldering" H 938 4900 50  0001 C CNN
F 3 "" H 900 5050 50  0001 C CNN
	1    900  5050
	1    0    0    -1  
$EndComp
$Comp
L CONN_01X02 J101
U 1 1
P 1000 3600
F 0 "J101" H 1000 3750 50  0000 C CNN
F 1 "6V In" V 1100 3600 50  0000 C CNN
F 2 "Connect:AK300-min" H 1000 3600 50  0001 C CNN
F 3 "" H 1000 3600 50  0001 C CNN
	1    1000 3600
	-1   0    0    1   
$EndComp
$Comp
L GND #PWR024
U 1 1
P 1150 5500
F 0 "#PWR024" H 1150 5250 50  0001 C CNN
F 1 "GND" H 1150 5350 50  0000 C CNN
F 2 "" H 1150 5500 50  0001 C CNN
F 3 "" H 1150 5500 50  0001 C CNN
	1    1150 5500
	1    0    0    -1  
$EndComp
Wire Wire Line
	900  5200 900  5300
Wire Wire Line
	1400 5300 1400 5250
Wire Wire Line
	1150 5500 1150 5300
Connection ~ 1150 5300
Wire Wire Line
	1800 4850 2050 4850
$Comp
L +3.3V #PWR025
U 1 1
P 2050 4850
F 0 "#PWR025" H 2050 4700 50  0001 C CNN
F 1 "+3.3V" H 2050 4990 50  0000 C CNN
F 2 "" H 2050 4850 50  0001 C CNN
F 3 "" H 2050 4850 50  0001 C CNN
	1    2050 4850
	1    0    0    -1  
$EndComp
Wire Wire Line
	750  4850 1000 4850
Wire Wire Line
	900  4850 900  4900
$Comp
L GND #PWR026
U 1 1
P 1400 4000
F 0 "#PWR026" H 1400 3750 50  0001 C CNN
F 1 "GND" H 1400 3850 50  0000 C CNN
F 2 "" H 1400 4000 50  0001 C CNN
F 3 "" H 1400 4000 50  0001 C CNN
	1    1400 4000
	1    0    0    -1  
$EndComp
$Comp
L +6V #PWR027
U 1 1
P 750 4850
F 0 "#PWR027" H 750 4700 50  0001 C CNN
F 1 "+6V" H 750 4990 50  0000 C CNN
F 2 "" H 750 4850 50  0001 C CNN
F 3 "" H 750 4850 50  0001 C CNN
	1    750  4850
	1    0    0    -1  
$EndComp
Connection ~ 900  4850
$Comp
L +6V #PWR028
U 1 1
P 1900 3550
F 0 "#PWR028" H 1900 3400 50  0001 C CNN
F 1 "+6V" H 1900 3690 50  0000 C CNN
F 2 "" H 1900 3550 50  0001 C CNN
F 3 "" H 1900 3550 50  0001 C CNN
	1    1900 3550
	1    0    0    -1  
$EndComp
Text Notes 2550 5150 0    80   ~ 0
Board is designed to be split in to three pieces, each\nis one segment in a 7-segment display digit.  The\nsets of 6 through hole LEDs, resistors, and connector\nare populated on all pieces.  Control circuitry is only\npopulated on one segment, and is driven via I2C.
Text Notes 7150 4600 0    60   ~ 0
DNF connector\non control\nsegment
Wire Wire Line
	4400 1700 4900 1700
$Comp
L C_Small C105
U 1 1
P 4900 1600
F 0 "C105" H 4950 1700 50  0000 L CNN
F 1 "4.7uF" H 5000 1600 50  0000 L CNN
F 2 "Capacitors_SMD:C_0603_HandSoldering" H 4900 1600 50  0001 C CNN
F 3 "" H 4900 1600 50  0001 C CNN
	1    4900 1600
	1    0    0    -1  
$EndComp
Connection ~ 4750 1700
Wire Wire Line
	4750 1150 4750 1500
Connection ~ 4750 1500
Text Notes 6650 1000 0    60   ~ 0
ADDR[1:3] used by firmware at startup to set I2C slave address
$Comp
L 2N7002-RESCUE-scoreboard Q103
U 1 1
P 5600 3200
F 0 "Q103" H 5800 3300 50  0000 L CNN
F 1 "2N7002" H 5800 3200 50  0000 L CNN
F 2 "TO_SOT_Packages_SMD:SOT-23" H 5800 3125 50  0001 L CIN
F 3 "" H 5600 3200 50  0001 L CNN
	1    5600 3200
	1    0    0    -1  
$EndComp
Wire Wire Line
	5400 3250 5350 3250
Connection ~ 5350 3250
Text Notes 7100 7000 0    120  ~ 0
7-Segment LED Board\nValley Community Workspace scoreboard
Text Notes 8200 7650 0    60   ~ 0
15 April 2017  Ian Rees
Wire Wire Line
	1200 3550 1300 3550
Wire Wire Line
	1200 3650 1300 3650
Wire Wire Line
	900  5300 1400 5300
Text Notes 1650 5050 0    60   ~ 0
Place near C105
Text Notes 600  4450 0    60   ~ 0
Approx 0.5A\n(20mA per string * 3 * 7 segments)
$Comp
L Q_PMOS_GSD Q110
U 1 1
P 1500 3650
F 0 "Q110" V 1700 3800 50  0000 L CNN
F 1 "FDN340P" V 1800 3550 50  0000 L CNN
F 2 "TO_SOT_Packages_SMD:SOT-23_Handsoldering" H 1700 3750 50  0001 C CNN
F 3 "" H 1500 3650 50  0001 C CNN
	1    1500 3650
	0    -1   -1   0   
$EndComp
Wire Wire Line
	1500 3950 1500 3850
Wire Wire Line
	1300 3950 1800 3950
Wire Wire Line
	1400 3950 1400 4000
Wire Wire Line
	1300 3650 1300 3950
Connection ~ 1400 3950
Wire Wire Line
	2900 1400 3100 1400
Wire Wire Line
	2800 1550 3100 1550
Wire Wire Line
	6500 700  6500 700 
Wire Wire Line
	6500 700  6500 1100
Wire Wire Line
	6500 1100 6350 1100
Connection ~ 6500 700 
Wire Wire Line
	5800 1100 5350 1100
$Comp
L OPEN_HARDWARE_1 LOGO101
U 1 1
P 6600 6000
F 0 "LOGO101" H 6600 6275 50  0000 C CNN
F 1 "OPEN_HARDWARE_1" H 6600 5775 50  0000 C CNN
F 2 "Symbols:Symbol_OSHW-Logo_CopperTop" H 6600 6000 50  0001 C CNN
F 3 "" H 6600 6000 50  0001 C CNN
	1    6600 6000
	1    0    0    -1  
$EndComp
$Comp
L C C103
U 1 1
P 1800 3750
F 0 "C103" H 1825 3850 50  0000 L CNN
F 1 "1uF" H 1825 3650 50  0000 L CNN
F 2 "Capacitors_SMD:C_0603_HandSoldering" H 1838 3600 50  0001 C CNN
F 3 "" H 1800 3750 50  0001 C CNN
	1    1800 3750
	1    0    0    -1  
$EndComp
Wire Wire Line
	1700 3550 1900 3550
Wire Wire Line
	1800 3600 1800 3550
Connection ~ 1800 3550
Wire Wire Line
	1800 3950 1800 3900
Connection ~ 1500 3950
$Comp
L OPEN_HARDWARE_1 LOGO102
U 1 1
P 8400 6000
F 0 "LOGO102" H 8400 6275 50  0000 C CNN
F 1 "OPEN_HARDWARE_1" H 8400 5775 50  0000 C CNN
F 2 "Symbols:Symbol_OSHW-Logo_CopperTop" H 8400 6000 50  0001 C CNN
F 3 "" H 8400 6000 50  0001 C CNN
	1    8400 6000
	1    0    0    -1  
$EndComp
$Comp
L OPEN_HARDWARE_1 LOGO103
U 1 1
P 9900 6000
F 0 "LOGO103" H 9900 6275 50  0000 C CNN
F 1 "OPEN_HARDWARE_1" H 9900 5775 50  0000 C CNN
F 2 "Symbols:Symbol_OSHW-Logo_CopperTop" H 9900 6000 50  0001 C CNN
F 3 "" H 9900 6000 50  0001 C CNN
	1    9900 6000
	1    0    0    -1  
$EndComp
Wire Wire Line
	4400 1850 5350 1850
Connection ~ 5350 1850
Wire Wire Line
	6550 2300 6550 2600
Wire Wire Line
	6550 1650 6550 1400
Wire Wire Line
	6550 1850 6550 2000
Wire Wire Line
	2450 2200 2450 2250
Wire Wire Line
	2450 2550 2450 2600
Wire Wire Line
	2450 2900 2450 3000
Connection ~ 2850 3000
Wire Wire Line
	4400 2000 6050 2000
Wire Wire Line
	6050 2000 6050 2350
Wire Wire Line
	6050 2350 6550 2350
Connection ~ 6550 2350
$EndSCHEMATC
